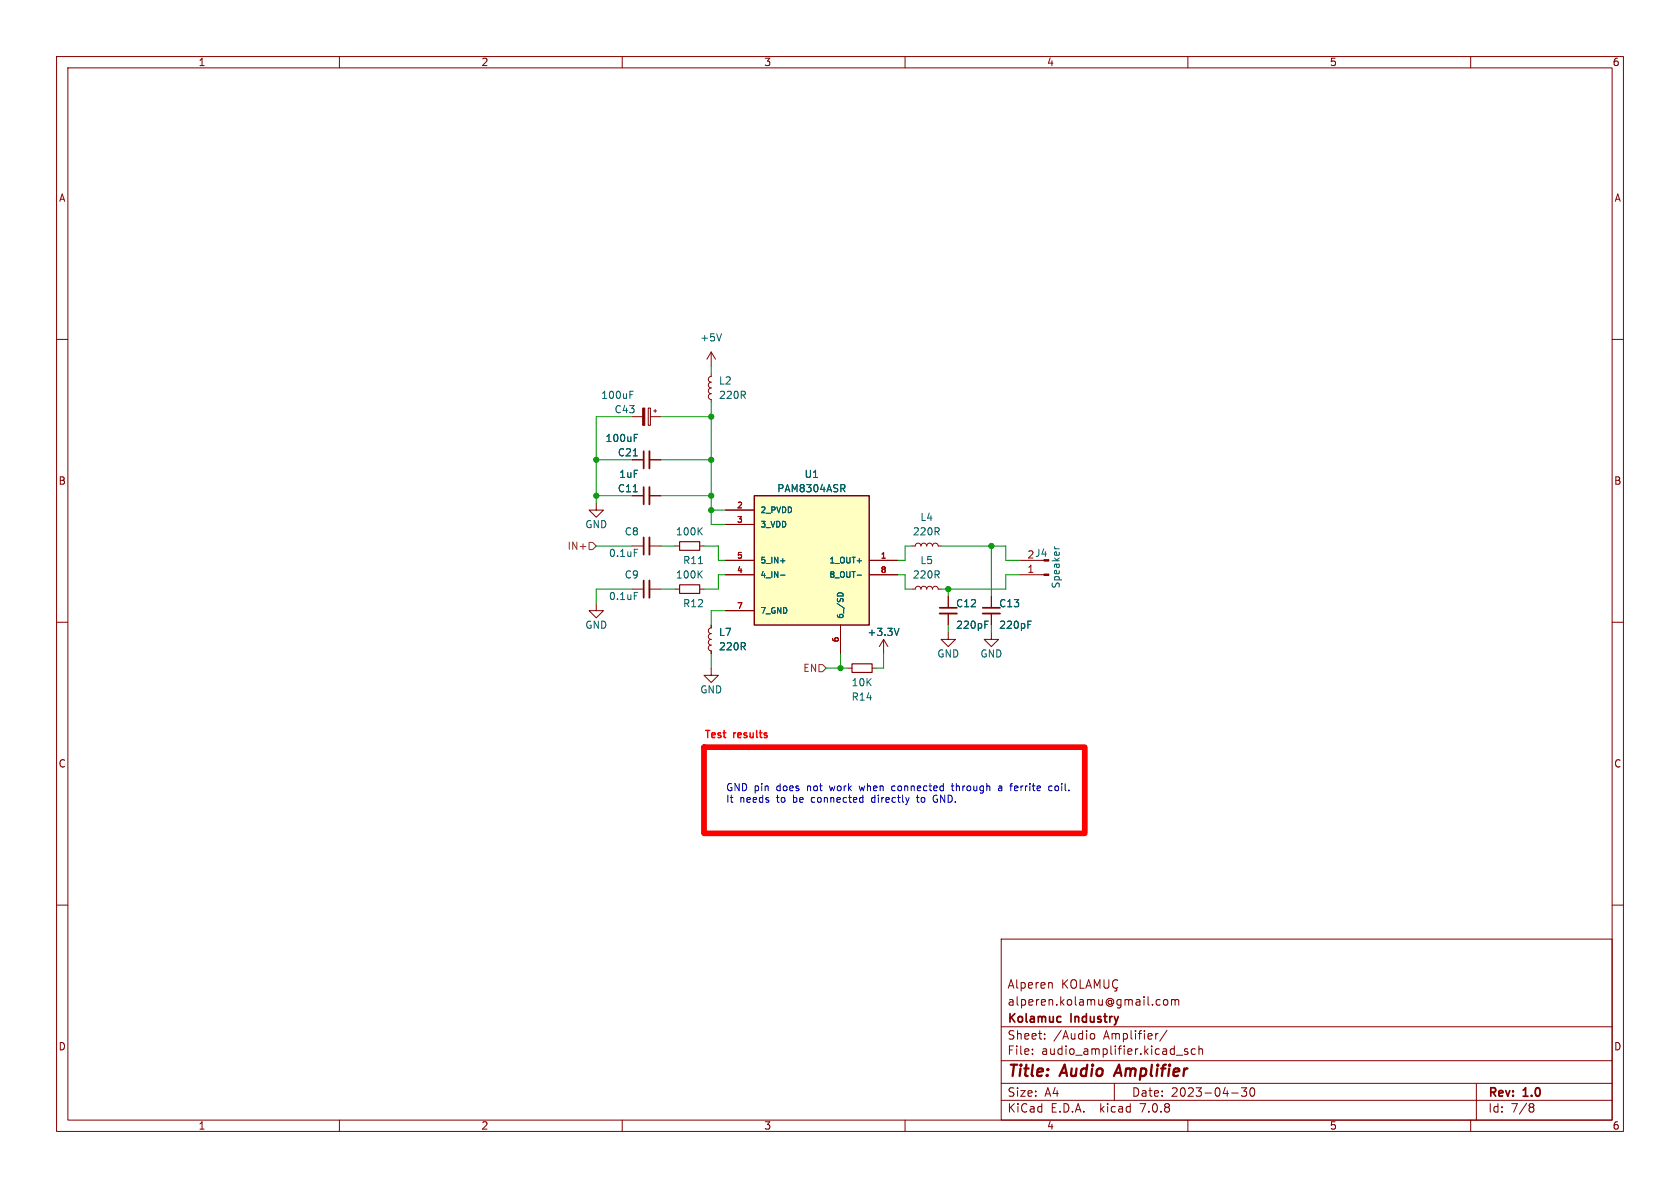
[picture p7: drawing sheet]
<svg xmlns="http://www.w3.org/2000/svg" width="297mm" height="210mm" viewBox="0 0 297 210" stroke-linecap="round" stroke-linejoin="round" font-family="sans-serif">
<g fill="none" stroke="#840000" stroke-width=".18">
<path d="M10 10h277v190h-277zM12 12h273v186h-273zM60 10v2M110 10v2M160 10v2M210 10v2M260 10v2M10 60h2M285 60h2M111.8 73.7h1.8M114.6 72.1h.4v3.1h-.4zM115 73.7h1.8"/>
<path d="M115.6 72.6h.5M115.8 72.4v.5M125.7 66v.5l-.3 .2-.2 .3 .2 .4 .3 .2-.3 .1-.2 .4 .2 .3 .3 .2-.3 .1-.2 .4 .2 .3 .3 .2-.3 .1-.2 .4 .2 .4 .3 .1v.5M125.7 62.2v2.6M125.7 62.2l-.7 1.3M125.7 62.2l.8 1.3M105.4 88.9v1.3h1.3l-1.3 1.2-1.3-1.2h1.3M111.8 96.5h2M111.8 81.3h2M111.8 87.6h2M114.8 96.5h2M114.8 81.3h2"/>
<path d="M114.8 87.6h2M119.4 96.5h.7M123.7 96.5h.8M128.3 99.1h5M128.3 90.2h5M128.3 92.7h5M153.7 99.1h5M161.3 96.5h.5l.2-.3 .3-.2 .4 .2 .1 .3 .2-.3 .3-.2 .4 .2 .1 .3 .2-.3 .4-.2 .3 .2 .1 .3 .2-.3 .4-.2 .3 .2 .2 .3h.5M180.3 99.1h3.8M10 110h2M105.4 106.7v1.3h1.3l-1.3 1.2-1.3-1.2h1.3M111.8 104.1h2"/>
<path d="M114.8 104.1h2M119.4 104.1h.7M123.7 104.1h.8M125.7 118.1v1.3h1.3l-1.3 1.3-1.2-1.3h1.2M125.7 110.5v.5l-.3 .1-.2 .4 .2 .4 .3 .1-.3 .1-.2 .4 .2 .4 .3 .1-.3 .2-.2 .3 .2 .4 .3 .1-.3 .2-.2 .3 .2 .4 .3 .2v.5M128.3 101.6h5M128.3 108h5M148.6 110.5v5.1M149.9 118.1h.7M153.7 101.6h5M154.2 118.1h.7M156.2 113l-.8 1.3"/>
<path d="M156.2 113v2.6M156.2 113l.8 1.3M161.3 104.1h.5l.2-.3 .3-.2 .4 .2 .1 .3 .2-.3 .3-.2 .4 .2 .1 .3 .2-.3 .4-.2 .3 .2 .1 .3 .2-.3 .4-.2 .3 .2 .2 .3h.5M167.6 111.8v1.2h1.3l-1.3 1.3-1.2-1.3h1.2M167.6 105.4v2M167.6 108.5v2M175.3 111.8v1.2h1.2l-1.2 1.3-1.3-1.3h1.3M175.3 105.4v2M175.3 108.5v2M180.3 101.6h4.3M285 110h2M10 160h2"/>
<path d="M285 160h2M177 166h108v32h-108zM185.6 173.7l.4 .1v.1v.8M187.9 173.2v1.5M188.1 173.8l.6 .9M188.7 173.2l-.8 .9M189.4 173.4a.5 .5 0 0 1 .6-.2 .5 .5 0 0 1 .3 .5v.5a.5 .5 0 0 1-.5 .5 .5 .5 0 0 1-.5-.5zM191 173.2v1.5h.7M192 174.7l.5-1.5 .5 1.5M192.1 174.3h.7M193.5 174.7v-1.5l.5 1.1 .5-1.1v1.5M195.2 173.2v1.2l.3 .3 .4-.1 .1-.2v-1.2"/>
<path d="M197.2 174.8l.3 .2-.1 .1-.4 .1M197.6 173.3a.6 .6 0 0 0-.7 0 .6 .6 0 0 0-.2 .8 .56 .56 0 0 0 .3 .5 .56 .56 0 0 0 .6 0M204.5 177.6l.2 .1 .4-.1M205.1 176.8l-.4-.1-.2 .1M205.7 176.8l.3-.1 .4 .1 .1 .6-.2 .2-.3 .1-.3-.1zM207.1 176.8l.4-.1 .2 .2M207.1 176.7v1M207.7 176.9l.3-.2 .3 .1 .1 .9M207.7 176.9v.8M60 198v2M110 198v2M160 198v2"/>
<path d="M177 194.5h108M177 191.5h108M177 187.5h108M177 181.5h108M182.5 186.3v.1M182.5 185.5v.1M184.7 183.6v.1M184.7 182.8v.1M192.7 183l.3-.3 .4 .1 .1 .2v.4l-.1 .2-.4 .1-.3-.3M197 191.5v3M204.6 182.7h.1M206.3 182.1l-1.3 2"/>
<path d="M208 186.5h1.1M210 185.5l-.4-.1-.2 .2 .1 .2 .5 .2v.3h-.6M210 198v2M211.3 185.5l-.4-.1-.3 .3v.4l.1 .2h.6M212 185.5l.2-.1 .3 .1 .1 .9M212 184.9v1.5M217.7 193.2h1.2M219.5 192.3h.9l-.5 .6 .4 .1v.7l-.2 .1h-.4l-.2-.1M221.2 192.4l.1-.1a.81 .81 0 0 1 .6 .6 .81 .81 0 0 1-.3 .8l-.1 .1a.81 .81 0 0 1-.6-.6 .81 .81 0 0 1 .3-.8zM260 198v2M261 191.5v6.5M270.6 195.1h.3l.3 .3-.3 .3"/>
<path d="M270.6 195.7h.3M270.9 195.7l.2 .2 .1 .4-.3 .3h-.3"/>
</g>
<path d="M197.8 188.2l-.9 2" fill="none" stroke="#840000" stroke-width=".4"/>
<path d="M113.8 79.8v3M113.8 86.1v3.1M113.8 95v3M113.8 102.6v3.1M166.1 107.4h3.1M173.7 107.4h3.1M187.4 179.7l.2 .1M187.6 180.6l-.2 .1" fill="none" stroke="#840000" stroke-width=".3"/>
<path d="M124.5 132.1h67.3v15.2h-67.3z" fill="#fff" stroke="#fff" stroke-width=".18"/>
<path d="M120.1 95.8h3.6v1.5h-3.6zM120.1 103.4h3.6v1.5h-3.6zM150.6 117.3h3.6v1.6h-3.6z" fill="none" stroke="#840000" stroke-width=".2"/>
<g fill="none" stroke="#006464" stroke-width=".18">
<path d="M127.5 59l-.4 1.3M111.4 69.8h.4M111.4 69.2h.6M112.1 77.4h.5M112.1 76.8h.6M112 80.6h.7M112 86.9h.7M112.1 97.1h.6M123.5 99.6h.7M123.6 93.8l.5 .8M124.1 93.3l-.7 .7M138 99.1h.8"/>
<path d="M149 86.3l.4 .6M149.3 85.7l.1 .2-.1 .4M186.4 96.7l.1 .3M112.1 104.7h.6M123.6 101.5l.5 .7M124.1 100.9l-.7 .7M138 101.7h.8M148 105.1a.55 .55 0 0 1 .5-.3 .55 .55 0 0 1 .6 .3M151.5 101.7h.8M158.9 111.1l-.4 1.2M174.1 110.4h.4M174.1 109.8h.6"/>
<path d="M181.7 110.4h.4M181.7 109.8h.6"/>
</g>
<path d="M133.3 87.6h20.4v22.9h-20.4z" fill="#ffffc2" stroke="#ffffc2" stroke-width=".18"/>
<path d="M133.3 87.6h20.4v22.9h-20.4z" fill="none" stroke="#840000" stroke-width=".25"/>
<g fill="#840000" stroke="#840000" stroke-width=".18">
<path d="M184.6 98.9h.8v.3h-.8z"/>
<path d="M184.6 101.5h.8v.2h-.8z"/>
<path d="M113.6 72.1h.4v3.1h-.4z"/>
</g>
<path d="M114.8 79.8v3M114.8 86.1v3.1M114.8 95v3M114.8 102.6v3.1M166.1 108.5h3.1M173.7 108.5h3.1" fill="none" stroke="#840000" stroke-width=".33"/>
<path d="M104.1 95.9h.7l.6 .6-.6 .7h-.7zM144.8 117.5h.6l.6 .6-.6 .6h-.6z" fill="none" stroke="#725600" stroke-width=".18"/>
<g fill="none" stroke="#0000c2" stroke-width=".18">
<path d="M151.9 138.9l.2 .9M158.1 138.9h-.2l-.3 .3 .1 .5 .4 .1M168.2 138.9h.4M168.3 138.5v1.1l.3 .2M176.6 139h.5v.8M177.1 139.2l-.4 .1-.2 .2 .2 .3 .4-.1M179.5 138.9l-.1 .2v.5l.1 .2M180 139.2l-.6 .2M186 139l-.4-.1-.2 .3 .1 .5h.5M186.5 139.1v.6M154.2 141l-.1 .2 .1 .6M162 141h.5"/>
<path d="M162.2 140.6v1l.3 .2M165 141.5l.2 .3h.5M165.4 140.6l-.4 .3M165.5 141.3h.2"/>
</g>
<path d="M124.5 132.1h67.3v15.2h-67.3z" fill="none" stroke="#f00" stroke-width="1"/>
<g fill="none" stroke="#009600" stroke-width=".18">
<path d="M111.8 73.7h-6.4v15.2M116.8 73.7h8.9M125.7 64.8v1.2M125.7 71.1v21.6h2.6M105.4 96.5h6.4M105.4 81.3h6.4M105.4 87.6h6.4M116.8 96.5h2.6M116.8 81.3h8.9M116.8 87.6h8.9M124.5 96.5h2.5v2.6h1.3M125.7 90.2h2.6"/>
<path d="M161.3 96.5h-1.3v2.6h-1.3M166.4 96.5h11.4v2.6h2.5M175.3 96.5v8.9M111.8 104.1h-6.4v2.6M116.8 104.1h2.6M125.7 115.6v2.5M128.3 108h-2.6v2.5M128.3 101.6h-1.3v2.5h-2.5M146 118.1h3.9M148.6 115.6v2.5M156.2 115.6v2.5h-1.3M158.7 101.6h1.3v2.5h1.3"/>
<path d="M167.6 104.1v1.3M167.6 110.5v1.3M175.3 110.5v1.3M180.3 101.6h-2.5v2.5h-11.4"/>
</g>
<g fill="#009600" stroke="#009600" stroke-width=".18">
<circle cx="148.6" cy="118.1" r=".46"/>
<circle cx="125.7" cy="81.3" r=".46"/>
<circle cx="125.7" cy="87.6" r=".46"/>
<circle cx="125.7" cy="90.2" r=".46"/>
<circle cx="105.4" cy="81.3" r=".46"/>
<circle cx="125.7" cy="73.7" r=".46"/>
<circle cx="105.4" cy="87.6" r=".46"/>
<circle cx="167.6" cy="104.1" r=".46"/>
<circle cx="175.3" cy="96.5" r=".46"/>
</g>
<g font-size="2.8" fill="#840000">
<text x="178" y="190.9">Title:</text>
<text x="187.7" y="190.9">Audio</text>
<text x="198.1" y="190.9">Amplifier</text>
</g>
<g font-size="2.1" fill="#840000">
<text x="178" y="178">alperen.kolamu@gmail.com</text>
<text x="178" y="175">Alperen</text>
<text x="178" y="184">Sheet:</text>
<text x="178" y="181.2">Kolamuc</text>
<text x="186.2" y="184">/Audio</text>
<text x="189.4" y="181.2">Industry</text>
<text x="195.2" y="184">Amplifier/</text>
<text x="178" y="186.7">File:</text>
<text x="184.1" y="186.7">audio_amplifier.kicad_sch</text>
<text x="178" y="196.9">KiCad</text>
<text x="178" y="194.1">Size:</text>
<text x="184.7" y="194.1">A4</text>
<text x="185.7" y="196.9">E.D.A.</text>
<text x="194.6" y="196.9">kicad</text>
<text x="200" y="194.1">Date:</text>
<text x="201.8" y="196.9">7.0.8</text>
<text x="207" y="194.1">2023-04-30</text>
<text x="263" y="194.3">Rev:</text>
<text x="263" y="196.9">Id:</text>
<text x="267.1" y="196.9">7/8</text>
<text x="269.4" y="194.3">1.0</text>
</g>
<g font-size="1.8" fill="#840000">
<text x="35" y="11.9">1</text>
<text x="85" y="11.9">2</text>
<text x="135" y="11.9">3</text>
<text x="185" y="11.9">4</text>
<text x="235" y="11.9">5</text>
<text x="285" y="11.9">6</text>
<text x="10.3" y="35.9">A</text>
<text x="285.3" y="35.9">A</text>
<text x="10.3" y="85.9">B</text>
<text x="285.3" y="85.9">B</text>
<text x="10.3" y="135.9">C</text>
<text x="285.3" y="135.9">C</text>
<text x="10.3" y="185.9">D</text>
<text x="285.3" y="185.9">D</text>
<text x="35" y="199.9">1</text>
<text x="85" y="199.9">2</text>
<text x="135" y="199.9">3</text>
<text x="185" y="199.9">4</text>
<text x="235" y="199.9">5</text>
<text x="285" y="199.9">6</text>
</g>
<g font-size="1.8" fill="#006464">
<text x="123.7" y="60.6">+5V</text>
<text x="106.2" y="70.7">100uF</text>
<text x="127" y="70.7">220R</text>
<text x="127" y="68.2">L2</text>
<text x="108.5" y="73.3">C43</text>
<text x="107" y="78.3">100uF</text>
<text x="109.1" y="80.9">C21</text>
<text x="109.1" y="87.2">C11</text>
<text x="109.4" y="84.7">1uF</text>
<text x="137.3" y="87.2">PAM8304ASR</text>
<text x="142.1" y="84.7">U1</text>
<text x="103.4" y="93.6">GND</text>
<text x="110.3" y="94.8">C8</text>
<text x="119.4" y="94.8">100K</text>
<text x="161.3" y="94.8">220R</text>
<text x="162.6" y="92.3">L4</text>
<text x="107.6" y="98.7">0.1uF</text>
<text x="120.7" y="99.9">R11</text>
<text x="162.6" y="99.9">L5</text>
<text x="181.5" y="98.8">2 J4</text>
<text x="107.6" y="106.3">0.1uF</text>
<text x="110.3" y="102.5">C9</text>
<text x="119.4" y="102.5">100K</text>
<text x="120.7" y="107.5">R12</text>
<text x="161.3" y="102.5">220R</text>
<text x="168.9" y="107.5">C12</text>
<text x="176.5" y="107.5">C13</text>
<text x="187.6" y="104.1" transform="rotate(-90 187.6 104.1)">Speaker</text>
<text x="103.4" y="111.4">GND</text>
<text x="127" y="112.6">L7</text>
<text x="153.3" y="112.6">+3.3V</text>
<text x="168.9" y="111.4">220pF</text>
<text x="176.5" y="111.4">220pF</text>
<text x="127" y="115.2">220R</text>
<text x="165.6" y="116.4">GND</text>
<text x="173.2" y="116.4">GND</text>
<text x="123.7" y="122.8">GND</text>
<text x="150.5" y="124.1">R14</text>
<text x="150.5" y="121.5">10K</text>
</g>
<g font-size="1.8" fill="#725600">
<text x="100.2" y="97.4">IN+</text>
<text x="141.9" y="119">EN</text>
</g>
<text font-size="1.8" fill="#a90000" x="181.5" y="101.3">1</text>
<g font-size="1.8" fill="#f00">
<text x="124.5" y="130.6">Test</text>
<text x="129.7" y="130.6">results</text>
</g>
<g font-size="1.8" fill="#0000c2">
<text x="128.3" y="139.9">GND pin</text>
<text x="128.3" y="142">It</text>
<text x="130.8" y="142">needs</text>
<text x="137.4" y="139.9">does</text>
<text x="137.4" y="142">to</text>
<text x="140.5" y="142">be</text>
<text x="143" y="139.9">not</text>
<text x="143.9" y="142">connected</text>
<text x="147.2" y="139.9">work</text>
<text x="152.6" y="139.9">when</text>
<text x="154.7" y="142">directly</text>
<text x="158.5" y="139.9">connected</text>
<text x="163" y="142">to</text>
<text x="166" y="142">GND.</text>
<text x="169.4" y="139.9">through</text>
<text x="177.8" y="139.9">a</text>
<text x="180.1" y="139.9">ferrite</text>
<text x="187.1" y="139.9">coil.</text>
</g>
<g font-size="1.4" fill="#a90000">
<text x="130.2" y="89.9">2</text>
<text x="130.2" y="92.5">3</text>
<text x="130.2" y="101.3">4</text>
<text x="130.2" y="98.8">5</text>
<text x="155.6" y="98.8">1</text>
<text x="155.6" y="101.3">8</text>
<text x="130.2" y="107.7">7</text>
<text x="148.3" y="113.6" transform="rotate(-90 148.3 113.6)">6</text>
</g>
<g font-size="1.4" fill="#006464">
<text x="134.4" y="90.9">2_PVDD</text>
<text x="134.4" y="93.4">3_VDD</text>
<text x="134.4" y="99.8">5_IN+</text>
<text x="146.5" y="99.8">1_OUT+</text>
<text x="134.4" y="102.3">4_IN-</text>
<text x="146.5" y="102.3">8_OUT-</text>
<text x="134.4" y="108.7">7_GND</text>
<text x="149.3" y="109.5" transform="rotate(-90 149.3 109.5)">6_/SD</text>
</g>
</svg>
